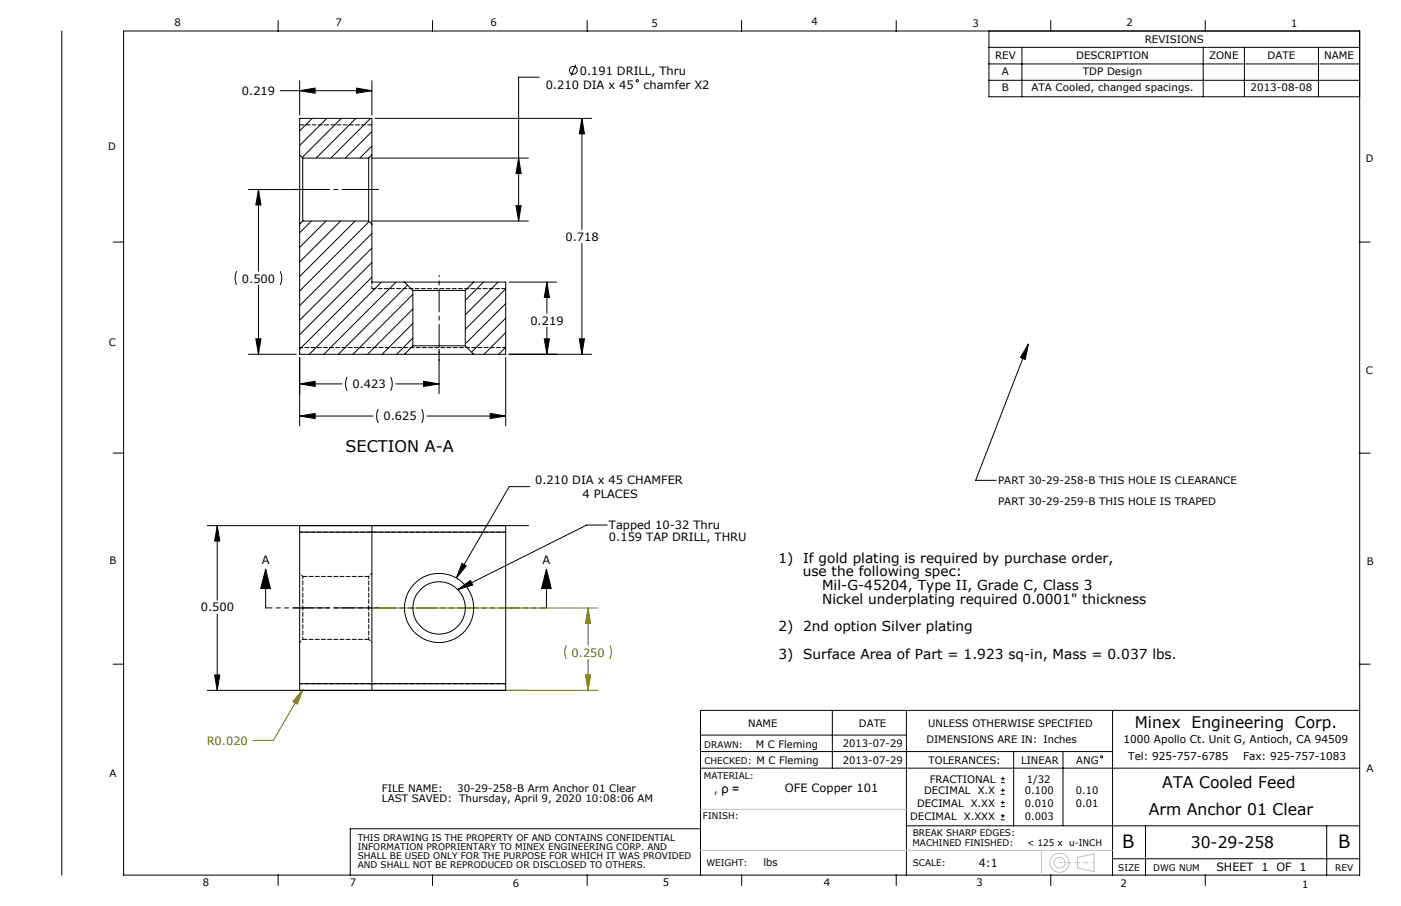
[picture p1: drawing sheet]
<svg xmlns="http://www.w3.org/2000/svg" width="432mm" height="279mm" viewBox="0 0 432 279" stroke-linecap="round" stroke-linejoin="round" font-family="sans-serif">
<g fill="none" stroke="#000" stroke-width=".31">
<path d="M19 9.6v260.3M38.1 9.6h381v260.3h-381zM85.7 6.3v3.3M133.3 6.3v3.3M177.4 19.9l-1.4 3.5M181 6.3v3.3M228.6 6.3v3.3M276.2 6.3v3.3M304.8 9.6v20.2h114.3M304.8 14.6h114.3M304.8 19.7h114.3M315 14.6v15.2"/>
<path d="M323.8 6.3v3.3M370.8 14.6v15.2M371.5 6.3v3.3M383.5 14.6v15.2M406.4 14.6v15.2M86.4 28h28.2M92.4 24.9v10.6M92.4 28l4.7-.8v1.6zM109.9 27.2l4.7 .8-4.7 .8zM114.6 24.9v10.6M115.6 36.5h66.8M166.2 23.8h-6.4v44.4"/>
<path d="M179.4 36.5v34.3M179.4 36.5l.7 4.8h-1.6zM304.8 24.8h114.3M76.6 58.5h15.7M79.7 58.5v25.1M79.7 58.5l.7 4.7h-1.6zM114.7 48.8h48.2M159.8 48.8l.8 4.7h-1.6zM34.9 74.6h3.2M114.7 68.2h48.2M159 63.4h1.6l-.8 4.8zM179.4 75.1v34.2"/>
<path d="M419.1 74.6h3.2M73 83.6l-.5 1.8v1l.5 1.5M79.7 87.9v21.4M86.4 83.6l.5 2.2-.5 2.1M156.9 87h14.7M168.6 87v9.6M168.6 87l.7 4.8h-1.6zM76.6 109.3h14.7M78.8 104.5h1.6l-.7 4.8zM92.4 110.2v21.1M92.4 118.4h13M92.4 118.4l4.7-.8v1.6z"/>
<path d="M107 116.2l-.5 1.9v.9l.5 1.5M120.4 116.2l.5 2.2-.5 2.1M122 118.4h13.3M130.6 117.6l4.7 .8-4.7 .8zM135.3 107.7v13.7M155.9 110.2v21.1M156.9 109.3h25.5M167.7 104.5h1.6l-.7 4.8zM168.6 100.9v8.4M178.5 104.5h1.6l-.7 4.8zM317 106.1l-1 4.7-1.5-.6zM317 106.1l-16.3 42h6.4"/>
<path d="M34.9 139.7h3.2M92.4 128.3h22.6M92.4 128.3l4.7-.8v1.6zM116.6 126.2l-.5 2.1 .5 2.1M130 126.2l.5 1.8-.1 1.2-.4 1.2M131.6 128.3h24.3M151.1 127.5l4.8 .8-4.8 .8zM419.1 139.7h3.2M163.3 150.1h-6.3l-16.3 28.2M63.9 162.1h99M67 162.1v23M67 162.1l.7 4.8h-1.6z"/>
<path d="M81.9 175.5l1.5 6h-3zM81.9 175.5v12M142.4 173.7l1.3 .8-3 3.8zM168.4 175.5l1.5 6h-3zM168.4 175.5v12M187.1 161.9h-6.3l-39.7 19.9M67 189.3v23.6M141.1 181.8l3.9-2.8 .7 1.4zM34.9 204.8h3.2M63.9 212.9h99M66.1 208.1h1.6l-.7 4.8zM256.5 219.1v17.8"/>
<path d="M279.4 219.1v50.8M342.9 219.1v50.8M419.1 204.8h3.2M419.1 219.1h-203.2v50.8M215.9 236.9h203.2M215.9 231.8h127M215.9 226.7h63.5M309.1 239.5v1.3M312.4 231.8v22.9M327.6 231.8v22.9M215.9 255.6h-108v14.3M279.4 254.7h139.7"/>
<path d="M308.4 252.8h1.3M308.4 251.6h1.3M308.4 245h1.3M308.4 243.7h1.3M308.4 248.7h1.3M308.4 247.5h1.3M308.5 241.4h1.2M308.5 240.1h1.2M309.1 243.1v1.2M309.1 246.9v1.2M309.1 251v1.2M353.1 254.7v15.2"/>
<path d="M408.9 254.7v15.2M85.7 269.9v3.2M133.3 269.9v3.2M181 269.9v3.2M276.2 269.9v3.2M323.8 269.9v3.2M342.9 264.8h76.2M371.5 269.9v3.2"/>
<circle cx="176.7" cy="21.6" r="1.2"/>
<circle cx="196.4" cy="24.9" r=".34"/>
<circle cx="339.5" cy="233.4" r=".31"/>
</g>
<g fill="none" stroke="#c0c0c0" stroke-width=".31">
<path d="M215.9 249.6h63.5M215.9 262.3h127M321 262.3v7.6M332.1 264.4l5.1-1.1v5.5l-5.1-1.1z"/>
<circle cx="326.5" cy="266.1" r="1.68"/>
<circle cx="326.6" cy="266.1" r="2.96"/>
</g>
<path d="M114.7 187.5h69.6M174.6 199l-.5 1.8v1l.5 1.5M181.3 187.5l.7 4.8h-1.6zM181.3 187.5v11.5M188 199l.5 2.2-.5 2.1M93.4 212.6l-1.7 4.5-1.4-.8zM93.4 212.6l-9.1 15.7h-6.4M154.8 212.9h29.5M180.4 208.1h1.6l-.7 4.8zM181.3 203.3v9.6" fill="none" stroke="#808000" stroke-width=".31"/>
<path d="M90.3 58.4h3M116.7 58.4h-3M90.3 187.5h3M116.7 187.5h-3M228.6 269.9v3.2" fill="none" stroke="#000" stroke-width=".31" stroke-dasharray="15.2 1.3 1.3 1.3"/>
<path d="M113.7 58.4h-20.4M113.7 187.5h-20.4" fill="none" stroke="#000" stroke-width=".31" stroke-dasharray="15.2 1.3 1.3 1.3" stroke-dashoffset="7"/>
<path d="M135.3 84.9v4.7M135.3 111.3v-4.7" fill="none" stroke="#000" stroke-width=".31" stroke-dasharray="15.2 1.3 1.3 1.3" stroke-dashoffset="14.8"/>
<path d="M135.3 89.6v17" fill="none" stroke="#000" stroke-width=".31" stroke-dasharray="15.2 1.3 1.3 1.3" stroke-dashoffset="8.6"/>
<path d="M81.9 187.5h86.5" fill="none" stroke="#000" stroke-width=".31" stroke-dasharray="6.3 1.3 1.3 1.3 1.3 1.3" stroke-dashoffset="4.4"/>
<path d="M326.6 266h5.5" fill="none" stroke="#c0c0c0" stroke-width=".31" stroke-dasharray="15.2 1.3 1.3 1.3" stroke-dashoffset="14.4"/>
<path d="M332.1 266h5.1" fill="none" stroke="#c0c0c0" stroke-width=".31" stroke-dasharray="15.2 1.3 1.3 1.3" stroke-dashoffset="14.6"/>
<g fill="#000">
<path d="M317 106.1l-1 4.7-1.5-.6z"/>
<path d="M81.9 175.5l1.5 6h-3zM168.4 175.5l1.5 6h-3zM141.1 181.8l3.9-2.8 .7 1.4z"/>
<path d="M66.1 208.1h1.6l-.7 4.8zM67 162.1l.7 4.8h-1.6zM142.4 173.7l-1.7 4.6 3-3.8zM178.5 104.5h1.6l-.7 4.8zM179.4 36.5l.7 4.8h-1.6zM168.6 87l.7 4.8h-1.6zM167.7 104.5h1.6l-.7 4.8zM109.9 27.2l4.7 .8-4.7 .8zM92.4 28l4.7-.8v1.6zM78.8 104.5h1.6l-.7 4.8zM79.7 58.5l.7 4.7h-1.6zM92.4 118.4l4.7-.8v1.6zM130.6 117.6l4.7 .8-4.7 .8zM159 63.4h1.6l-.8 4.8zM159.8 48.8l.8 4.7h-1.6zM92.4 128.3l4.7-.8v1.6zM151.1 127.5l4.8 .8-4.8 .8z"/>
</g>
<path d="M93.4 212.6l-3.1 3.7 1.4 .8zM180.4 208.1h1.6l-.7 4.8zM181.3 187.5l.7 4.8h-1.6z" fill="#808000"/>
<g fill="none" stroke="#000" stroke-width=".31">
<path d="M96.2 36.5l-3.8 3.9M100.7 36.5l-8.3 8.4M105.2 36.5l-12.1 12.1M109.7 36.5l-12.3 12.3M114.2 36.5l-12.2 12.3M92.4 47.8v21.3M92.4 47.8v-11.3h22.2v11.3M92.4 47.8l.9 1M93.3 48.8v19.4M93.3 48.8h20.3M113.6 48.8v19.4M114.6 40.6l-8.2 8.2"/>
<path d="M114.6 45l-3.7 3.8M114.6 47.8v21.3M114.6 47.8l-1 1M92.4 69.1v40.2h32.3M93.3 68.2l-.9 .9M93.3 68.2h20.3M96 68.2l-3.6 3.6M100.5 68.2l-8.1 8.1M105 68.2l-12.6 12.6M109.5 68.2l-17.1 17.1M113.6 68.2l1 .9M113.8 68.3l-21.4 21.4"/>
<path d="M114.6 72l-22.2 22.3M114.6 76.5l-22.2 22.2M114.6 69.1v17.9h10.1M114.6 81l-22.2 22.2M114.6 85.5l-22.2 22.2M117.6 87l-22.3 22.3M122.1 87l-22.3 22.3M124.7 87h21.3M124.7 87l2.5 2.6M125.6 87.9l-21.3 21.4M127.2 90.8l-18.4 18.5M127.2 95.3l-13.9 14"/>
<path d="M127.2 99.8l-9.4 9.5M127.2 89.6h16.2M127.2 89.6v17M143.4 89.6v17M146 87h9.9v22.3h-9.9M146 87l-2.6 2.6M149 87l-5.6 5.6M153.5 87l-10.1 10.1M155.9 89.1l-12.5 12.5M155.9 93.6l-12.5 12.4M155.9 98.1l-10.6 10.5M124.7 109.3h21.3"/>
<path d="M127.2 104.2l-4.9 5.1M127.2 106.6h16.2M127.2 106.6l-2.5 2.7M143.4 106.6l2.6 2.7M155.9 102.6l-6.7 6.7M155.9 107.1l-2.2 2.2M92.4 164.1v-2h63.5v2M92.4 164.1h63.5M92.4 164.1v46.8M114.6 162.1v50.8M155.9 164.1v46.8M92.4 210.9v2h63.5v-2"/>
<path d="M92.4 210.9h63.5"/>
<circle cx="135.3" cy="187.5" r="10.7"/>
<circle cx="135.3" cy="187.5" r="8.1"/>
</g>
<path d="M93.3 187.5v-9.7M93.3 197.2v-9.7M113.7 187.5v-9.7M113.7 197.2v-9.7" fill="none" stroke="#000" stroke-width=".31" stroke-dasharray="1.3 .6" stroke-dashoffset=".5"/>
<path d="M155.9 107.2h-63.5M92.4 164.1h63.5M155.9 210.8h-63.5" fill="none" stroke="#000" stroke-width=".31" stroke-dasharray="1.3 .6" stroke-dashoffset=".3"/>
<path d="M93.3 177.8l-.9-1M114.6 176.8l-.9 1M92.4 198.1l.9-.9M113.7 197.2l.9 .9" fill="none" stroke="#000" stroke-width=".31" stroke-dasharray="1.3 .6" stroke-dashoffset=".7"/>
<path d="M92.4 38.5h22.2M114.6 89h41.3M113.7 177.8h-20.4M93.3 197.2h20.4" fill="none" stroke="#000" stroke-width=".31" stroke-dasharray="1.3 .6"/>
<path d="M114.6 87v2" fill="none" stroke="#000" stroke-width=".31" stroke-dasharray="1.3 .6" stroke-dashoffset=".6"/>
<g font-size="5.6">
<text x="345.8" y="261.6">B</text>
<text x="412.4" y="261.6">B</text>
</g>
<g font-size="4.9">
<text x="106.5" y="139.4">SECTION A-A</text>
<text x="349.8" y="224.5">Minex Engineering Corp.</text>
<text x="358.2" y="243.1">ATA Cooled Feed</text>
<text x="354" y="251.4">Arm Anchor 01 Clear</text>
<text x="367" y="261.6">30-29-258</text>
</g>
<g font-size="4.2">
<text x="240" y="173.5">1)</text>
<text x="247.6" y="173.5">If gold plating is required by purchase order,</text>
<text x="247.4" y="177.8">use the following spec:</text>
<text x="253.4" y="182">Mil-G-45204, Type II, Grade C, Class 3</text>
<text x="253.4" y="186.2">Nickel underplating required 0.0001&quot; thickness</text>
<text x="240" y="194.7">2)</text>
<text x="247.6" y="194.7">2nd option Silver plating</text>
<text x="240" y="203.2">3)</text>
<text x="247.6" y="203.2">Surface Area of Part = 1.923 sq-in, Mass = 0.037 lbs.</text>
</g>
<text font-size="3.9" x="222.4" y="244.6">ρ =</text>
<g font-size="3.5">
<text x="178.7" y="23">0.191 DRILL, Thru</text>
<text x="74.6" y="29.3">0.219</text>
<text x="168.2" y="27.3">0.210 DIA x 45</text>
<text x="198.3" y="27.3">chamfer X2</text>
<text x="174.3" y="74.3">0.718</text>
<text x="74.6" y="87.1">0.500</text>
<text x="163.5" y="100.1">0.219</text>
<text x="108.6" y="119.8">0.423</text>
<text x="118.2" y="129.7">0.625</text>
<text x="164.9" y="149.3">0.210 DIA x 45 CHAMFER</text>
<text x="179.6" y="153.6">4 PLACES</text>
<text x="187.7" y="163.3">Tapped 10-32 Thru</text>
<text x="187.7" y="166.8">0.159 TAP DRILL, THRU</text>
<text x="80.7" y="174">A</text>
<text x="167.2" y="174">A</text>
<text x="61.9" y="188.6">0.500</text>
<text x="241.9" y="244.3">OFE Copper 101</text>
<text x="301.7" y="267.5">4:1</text>
<text x="374.9" y="268.5">SHEET 1 OF 1</text>
</g>
<g font-size="3.5" fill="#808000">
<text x="176.2" y="202.5">0.250</text>
<text x="63.8" y="229.7">R0.020</text>
</g>
<g font-size="3.3">
<text x="346.3" y="229.1">1000 Apollo Ct. Unit G, Antioch, CA 94509</text>
<text x="347.7" y="234.4">Tel: 925-757-6785</text>
<text x="383.1" y="234.4">Fax: 925-757-1083</text>
</g>
<g font-size="3.2">
<text x="53.8" y="7.9">8</text>
<text x="103.4" y="7.9">7</text>
<text x="151.2" y="8.1">6</text>
<text x="200.8" y="8.4">5</text>
<text x="250.2" y="7.7">4</text>
<text x="299.8" y="8.2">3</text>
<text x="347.2" y="7.9">2</text>
<text x="397.9" y="8.3">1</text>
<text x="352.8" y="13.3">REVISIONS</text>
<text x="306.7" y="18.3">REV</text>
<text x="308.8" y="23.1">A</text>
<text x="331.7" y="18.3">DESCRIPTION</text>
<text x="333.8" y="23.1">TDP Design</text>
<text x="372.7" y="18.3">ZONE</text>
<text x="390.7" y="18.3">DATE</text>
<text x="408.1" y="18.3">NAME</text>
<text x="308.8" y="28.2">B</text>
<text x="317.9" y="28.2">ATA Cooled, changed spacings.</text>
<text x="385.5" y="28.2">2013-08-08</text>
<text x="33.3" y="46.1">D</text>
<text x="420.9" y="49.9">D</text>
<text x="33.5" y="106.8">C</text>
<text x="420.9" y="115.2">C</text>
<text x="307.6" y="149.4">PART 30-29-258-B THIS HOLE IS CLEARANCE</text>
<text x="307.6" y="155.8">PART 30-29-259-B THIS HOLE IS TRAPED</text>
<text x="33.7" y="173.8">B</text>
<text x="421.2" y="174.3">B</text>
<text x="230.6" y="224.3">NAME</text>
<text x="264.7" y="224.3">DATE</text>
<text x="286.1" y="224.3">UNLESS OTHERWISE SPECIFIED</text>
<text x="233" y="230.6">M C Fleming</text>
<text x="259.8" y="230.4">2013-07-29</text>
<text x="285.5" y="229">DIMENSIONS ARE IN: Inches</text>
<text x="33.8" y="239.5">A</text>
<text x="259.8" y="235.5">2013-07-29</text>
<text x="286.2" y="235.5">TOLERANCES:</text>
<text x="314.7" y="235.5">LINEAR</text>
<text x="331.7" y="235.5">ANG</text>
<text x="421.2" y="237.9">A</text>
<text x="117.7" y="244.3">FILE NAME:</text>
<text x="140.9" y="244.3">30-29-258-B Arm Anchor 01 Clear</text>
<text x="220.2" y="244.5">,</text>
<text x="284.8" y="245">DECIMAL X.X</text>
<text x="286.6" y="241.4">FRACTIONAL</text>
<text x="315.9" y="245">0.100</text>
<text x="316.5" y="241.4">1/32</text>
<text x="331.6" y="245">0.10</text>
<text x="117.7" y="247.5">LAST SAVED:</text>
<text x="141.6" y="247.5">Thursday, April 9, 2020 10:08:06 AM</text>
<text x="282.7" y="248.7">DECIMAL X.XX</text>
<text x="315.9" y="248.7">0.010</text>
<text x="331.6" y="248.7">0.01</text>
<text x="280.5" y="252.8">DECIMAL X.XXX</text>
<text x="315.9" y="252.8">0.003</text>
<text x="235.3" y="267.1">lbs</text>
<text x="62.5" y="273.1">8</text>
<text x="107.8" y="273.2">7</text>
<text x="158.1" y="273.5">6</text>
<text x="204.3" y="273.1">5</text>
<text x="253.9" y="273.2">4</text>
<text x="301" y="273.3">3</text>
<text x="345.3" y="273.5">2</text>
<text x="401.3" y="273.7">1</text>
</g>
<g font-size="2.8">
<text x="217.1" y="230.6">DRAWN:</text>
<text x="217.1" y="235.7">CHECKED: M C Fleming</text>
<text x="216.9" y="240.3">MATERIAL:</text>
<text x="216.7" y="252.6">FINISH:</text>
<text x="281.3" y="257.9">BREAK SHARP EDGES:</text>
<text x="110.2" y="259.3">THIS DRAWING IS THE PROPERTY OF AND CONTAINS CONFIDENTIAL</text>
<text x="110.2" y="262.2">INFORMATION PROPRIENTARY TO MINEX ENGINEERING CORP. AND</text>
<text x="281.2" y="261">MACHINED FINISHED:</text>
<text x="316.5" y="261">&lt; 125 x u-INCH</text>
<text x="110.2" y="265">SHALL BE USED ONLY FOR THE PURPOSE FOR WHICH IT WAS PROVIDED</text>
<text x="110.2" y="267.8">AND SHALL NOT BE REPRODUCED OR DISCLOSED TO OTHERS.</text>
<text x="217.7" y="267.1">WEIGHT:</text>
<text x="281.3" y="267.1">SCALE:</text>
<text x="344.7" y="268.5">SIZE</text>
<text x="355.4" y="268.5">DWG NUM</text>
<text x="411.5" y="268.5">REV</text>
</g>
</svg>
